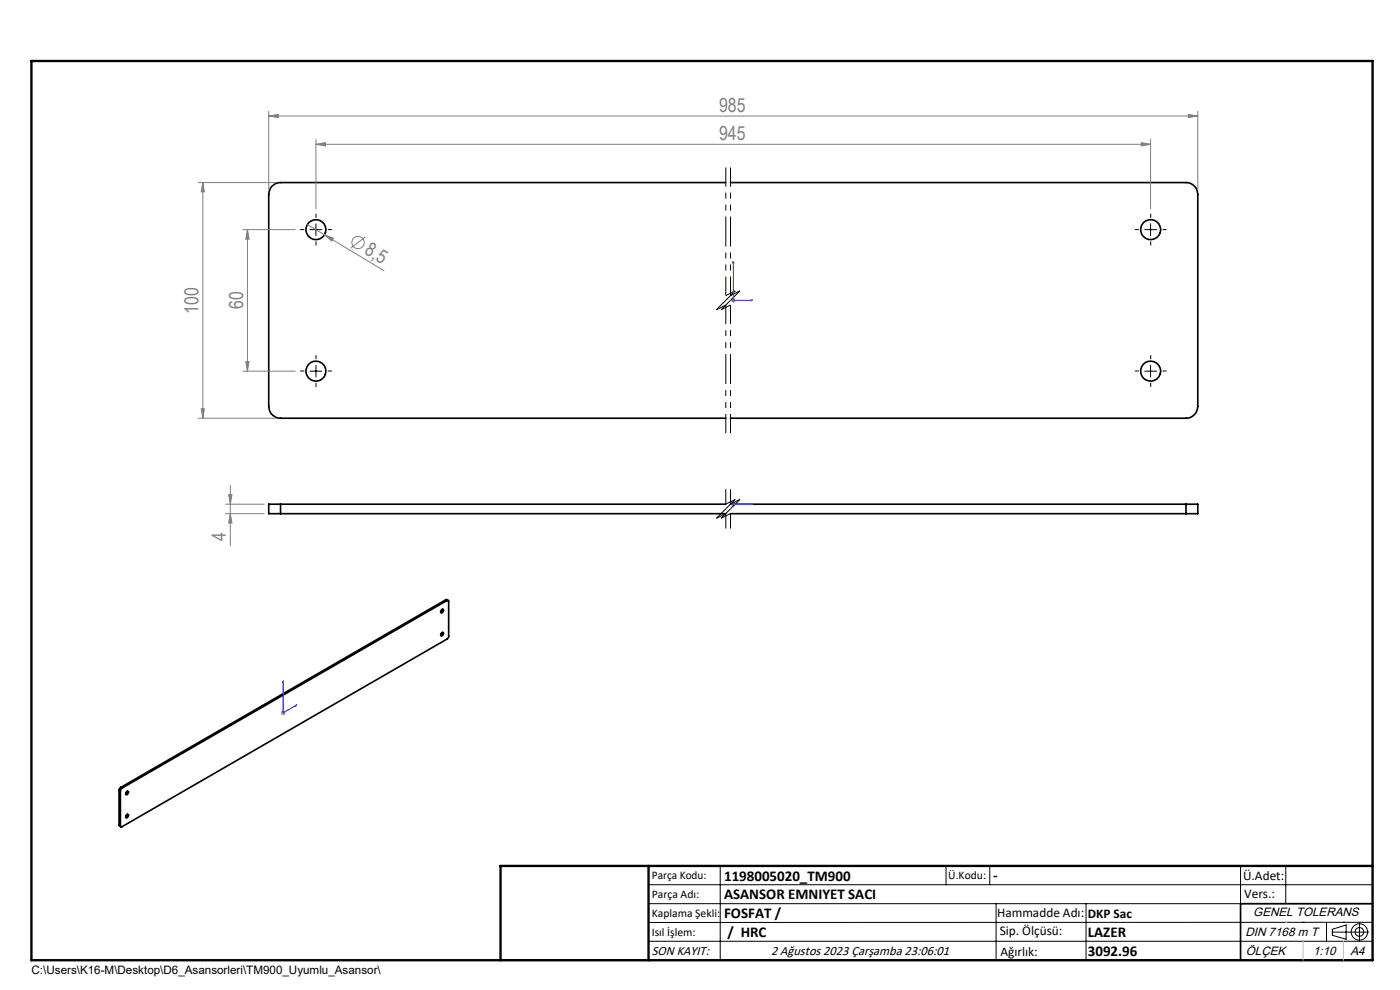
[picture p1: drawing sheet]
<svg xmlns="http://www.w3.org/2000/svg" width="297mm" height="210mm" viewBox="0 0 297 210" stroke-linecap="round" stroke-linejoin="round" font-family="sans-serif">
<g fill="none" stroke="#000" stroke-width=".35">
<path d="M154 38.7h-94.5a2.53 2.53 0 0 0-2.5 2.5v45a2.53 2.53 0 0 0 2.5 2.5h94.5M154.9 38.7h96.7a2.53 2.53 0 0 1 2.5 2.5v45a2.53 2.53 0 0 1-2.5 2.5h-96.7M59.5 107h-2.5v2h2.5M59.5 107h94.5M59.5 109h94.5M59.5 107v2M154.9 107h96.7M154.9 109h96.7M251.6 107h2.5v2h-2.5M251.6 107v2M93.7 129.3a.24 .24 0 0 1 .4 0 .24 .24 0 0 1-.1 .4 .27 .27 0 0 1-.2 .3 .27 .27 0 0 1-.3-.3zM93.7 134.2a.27 .27 0 0 1 .4 .1 .27 .27 0 0 1-.1 .4l-.1 .1a.22 .22 0 0 1-.4 .1 .22 .22 0 0 1 0-.4z"/>
<path d="M93.8 129.3h.1M93.8 129.3l-.3 .5M93.8 134.2h.1M93.8 134.2l-.3 .5M94.5 127.2h.3l.3 .2M94.5 127.2l.3 .2M94.5 127.2l-68.9 39.8M94.8 127.4l.4 .1v7.6l-.4 .5-68.9 39.8h-.3l-.1-.3M94.8 127.4l-68.9 39.8M25.3 175l.3 .4M25.3 167.6l.2 .2M25.3 175l.2 .1"/>
<path d="M25.3 167.6v7.4M25.5 167.8v7.3M25.6 167l-.3 .6M25.6 167l.3 .2M25.9 167.2l-.4 .6M26.8 172.9l.3-.2a.37 .37 0 0 1 .1 .5 .37 .37 0 0 1-.5 .1zM26.9 167.9l.1-.1a.32 .32 0 0 1 .3 .3 .32 .32 0 0 1-.2 .4 .23 .23 0 0 1-.4 .1 .23 .23 0 0 1 0-.4zM27 167.9l-.3 .5M27 172.7l-.3 .6M27 167.8v.1M291.2 191.7h-28v12M106.2 203.7h185"/>
<circle cx="67" cy="48.7" r="2.11"/>
<circle cx="244.1" cy="48.7" r="2.12"/>
<circle cx="67" cy="78.7" r="2.12"/>
<circle cx="244.1" cy="78.7" r="2.13"/>
</g>
<g fill="none" stroke="#808080" stroke-width=".21">
<path d="M42 38.7h16.5M43 38.7v50M43 38.7l.4 2h-.7zM57 24.6l2-.3v.6zM57 23.6v16.6M57 24.6h197.1M67 30.6l2-.3v.7zM67 29.6v14.7M67 30.6h177.1M242.1 30.3l2 .3-2 .4zM244.1 29.6v14.7M252.1 24.3l2 .3-2 .3z"/>
<path d="M254.1 23.6v16.6M51.5 48.7h11.2M52.5 48.7v30M52.5 48.7l.3 2h-.7zM65.2 47.6l3.6 2.2M68.8 49.8l1.9 .7-.3 .6zM68.8 49.8l12.7 7.6M77.5 50.2l-3.1 2.5M51.5 78.7h11.2M52.1 76.7h.7l-.3 2zM155 63.7h1.1M155.2 63.4l.7 .7"/>
<path d="M155.6 63.2v1M155.9 63.4l-.7 .7M42 88.7h16.5M42.7 86.7h.7l-.4 2zM47.8 107h8.2M47.8 109h8.2M48.5 104.9h.7l-.3 2.1zM48.9 109l.3 1.9h-.7zM48.9 103v12.7M155 107h1.1M155.2 106.6l.7 .7M155.6 106.5v.9"/>
<path d="M155.9 106.6l-.7 .7M59.6 151.2h1M59.7 150.8l.7 .8M60.1 150.7v1M60.4 150.8l-.7 .8"/>
<circle cx="76" cy="51.5" r="1.31"/>
</g>
<g fill="none" stroke="#000" stroke-width=".21">
<path d="M65.8 48.7h2.5M67 47.5v2.5M242.9 48.7h2.5M244.1 47.5v2.5M65.8 78.7h2.5M67 77.5v2.5M242.9 78.7h2.5M244.1 77.5v2.5M137.6 187.7h153.6M137.6 191.7h153.6M137.6 199.7h153.6M152.8 183.7v20"/>
<path d="M200.7 183.7v4M210 183.7v4M211.3 191.7v12M230.4 191.7v12M263.2 183.7v20M272.8 183.7v8M276.4 195.6h.1M281.4 195.6v4.1M282.6 197.7h7.8M282.6 197.1l3-.9v3l-3-.8zM285 195.6h.1M288.4 195.8v3.8"/>
<path d="M291.2 195.6l-153.6 .1"/>
<circle cx="288.4" cy="197.7" r="1.74"/>
<circle cx="288.4" cy="197.7" r=".93"/>
</g>
<path d="M155.6 55.4v8.3h4.1M155.6 55.4l.1 .4h-.2zM159.3 63.6l.4 .1-.4 .1zM155.5 107h.2zM155.6 107h.1M155.6 107h4.1M159.7 107h-.4h.4M60.1 144.4v6.8l2.9-1.7M60.1 144.4v.3l-.1 .1zM62.7 149.6l.3-.1-.3 .3z" fill="none" stroke="#00f" stroke-width=".21"/>
<g fill="none" stroke="#000" stroke-width=".21" stroke-dasharray="15.2 1.3 1.3 1.3" stroke-linecap="butt">
<path d="M64.5 48.7h-.8M67 46.2v-.9M67 51.2v.9M69.5 48.7h.9M241.6 48.7h-.9M244.1 46.2v-.9M244.1 51.2v.9M246.6 48.7h.9M64.5 78.7h-.8M67 76.2v-.9M69.5 78.7h.9M241.6 78.7h-.9"/>
<path d="M244.1 76.2v-.9M246.6 78.7h.9M67 81.2v.9M244.1 81.2v.9"/>
</g>
<g fill="none" stroke="#000" stroke-width=".21" stroke-dasharray="6.3 1.3 1.3 1.3 1.3 1.3" stroke-linecap="butt">
<path d="M152 65.7l2-1M153 65.7l2-1M154 62.7l2-1M154 63.7l-2 2M155 62.7l2-1M155 63.7l-2 2M156 61.7l-2 2M157 61.7l-2 2M152 109.9l2-1M153 109.9l2-1M154 103.8v3.1M154 106.9l2-1"/>
<path d="M154 107.9l-2 2M154 108.9v3.2M155 103.8v3.1M155 106.9l2-1M155 107.9l-2 2M155 108.9v3.2M156 105.9l-2 2M157 105.9l-2 2"/>
</g>
<path d="M154 35.5v27.2M155 35.5v27.2M154 64.7v27.2M155 64.7v27.2" fill="none" stroke="#000" stroke-width=".21" stroke-dasharray="6.3 1.3 1.3 1.3 1.3 1.3" stroke-dashoffset="2.3" stroke-linecap="butt"/>
<path d="M6.7 12.9h284.5v190.8h-284.5zM137.6 183.7v20M291.2 183.7h-185v20" fill="none" stroke="#000" stroke-width=".5"/>
<path d="M272.8 195.6h.1M276.4 199.7v4M285 199.7v4" fill="none" stroke="#c0c0c0" stroke-width=".21"/>
<g fill="#00f">
<path d="M159.3 63.6l.4 .1-.4 .1zM155.6 55.4l.1 .4h-.2z"/>
<path d="M62.7 149.6l.3-.1-.3 .3zM60.1 144.4v.3l-.1 .1z"/>
<path d="M159.3 107h.4zM155.5 107h.2z"/>
</g>
<g fill="#808080">
<path d="M68.8 49.8l1.9 .7-.3 .6z"/>
<path d="M57 24.6l2-.3v.6zM252.1 24.3l2 .3-2 .3zM67 30.6l2-.3v.7zM242.1 30.3l2 .3-2 .4z"/>
<path d="M48.9 109l.3 1.9h-.7zM48.5 104.9h.7l-.3 2.1z"/>
<path d="M43 38.7l.4 2h-.7zM42.7 86.7h.7l-.4 2zM52.5 48.7l.3 2h-.7zM52.1 76.7h.7l-.3 2z"/>
</g>
<g font-size="4.1" fill="#808080">
<text x="152.6" y="23.7">985</text>
<text x="152.6" y="29.7">945</text>
<text x="77.1" y="53.7" transform="rotate(31 77.1 53.7)">8,5</text>
<text x="51.6" y="65.6" transform="rotate(-90 51.6 65.6)">60</text>
<text x="42.1" y="66.5" transform="rotate(-90 42.1 66.5)">100</text>
<text x="47.9" y="114.8" transform="rotate(-90 47.9 114.8)">4</text>
</g>
<g font-size="3.2">
<text x="153.6" y="186.8">1198005020_TM900</text>
<text x="153.6" y="190.8">ASANSOR EMNIYET SACI</text>
<text x="210.7" y="186.6">-</text>
<text x="153.6" y="194.8">FOSFAT /</text>
<text x="154.3" y="198.8">/ HRC</text>
<text x="230.8" y="198.7">LAZER</text>
<text x="230.8" y="202.8">3092.96</text>
</g>
<g font-size="2.8">
<text x="263.7" y="186.7">Ü.Adet:</text>
<text x="263.9" y="190.5">Vers.:</text>
<text x="211.5" y="194.5">Hammadde Adı:</text>
<text x="230.8" y="194.7">DKP Sac</text>
<text x="138.3" y="202.6">SON KAYIT:</text>
<text x="163.6" y="202.6">2 Ağustos 2023 Çarşamba 23:06:01</text>
<text x="212.1" y="198.4">Sip. Ölçüsü:</text>
<text x="212.2" y="202.7">Ağırlık:</text>
</g>
<g font-size="2.6">
<text x="265.9" y="194.4">GENEL TOLERANS</text>
<text x="264.2" y="198.5">DIN 7168 m T</text>
<text x="264.3" y="202.6">ÖLÇEK</text>
<text x="278.5" y="202.6">1:10</text>
<text x="286.5" y="202.6">A4</text>
</g>
<g font-size="2.5">
<text x="138.3" y="186.4">Parça Kodu:</text>
<text x="138.3" y="190.5">Parça Adı:</text>
<text x="201.2" y="186.5">Ü.Kodu:</text>
<text x="138.3" y="194.5">Kaplama Şekli:</text>
<text x="138.3" y="198.6">Isıl İşlem:</text>
<text x="6.7" y="206.7">C:\Users\K16-M\Desktop\D6_Asansorleri\TM900_Uyumlu_Asansor\</text>
</g>
</svg>
